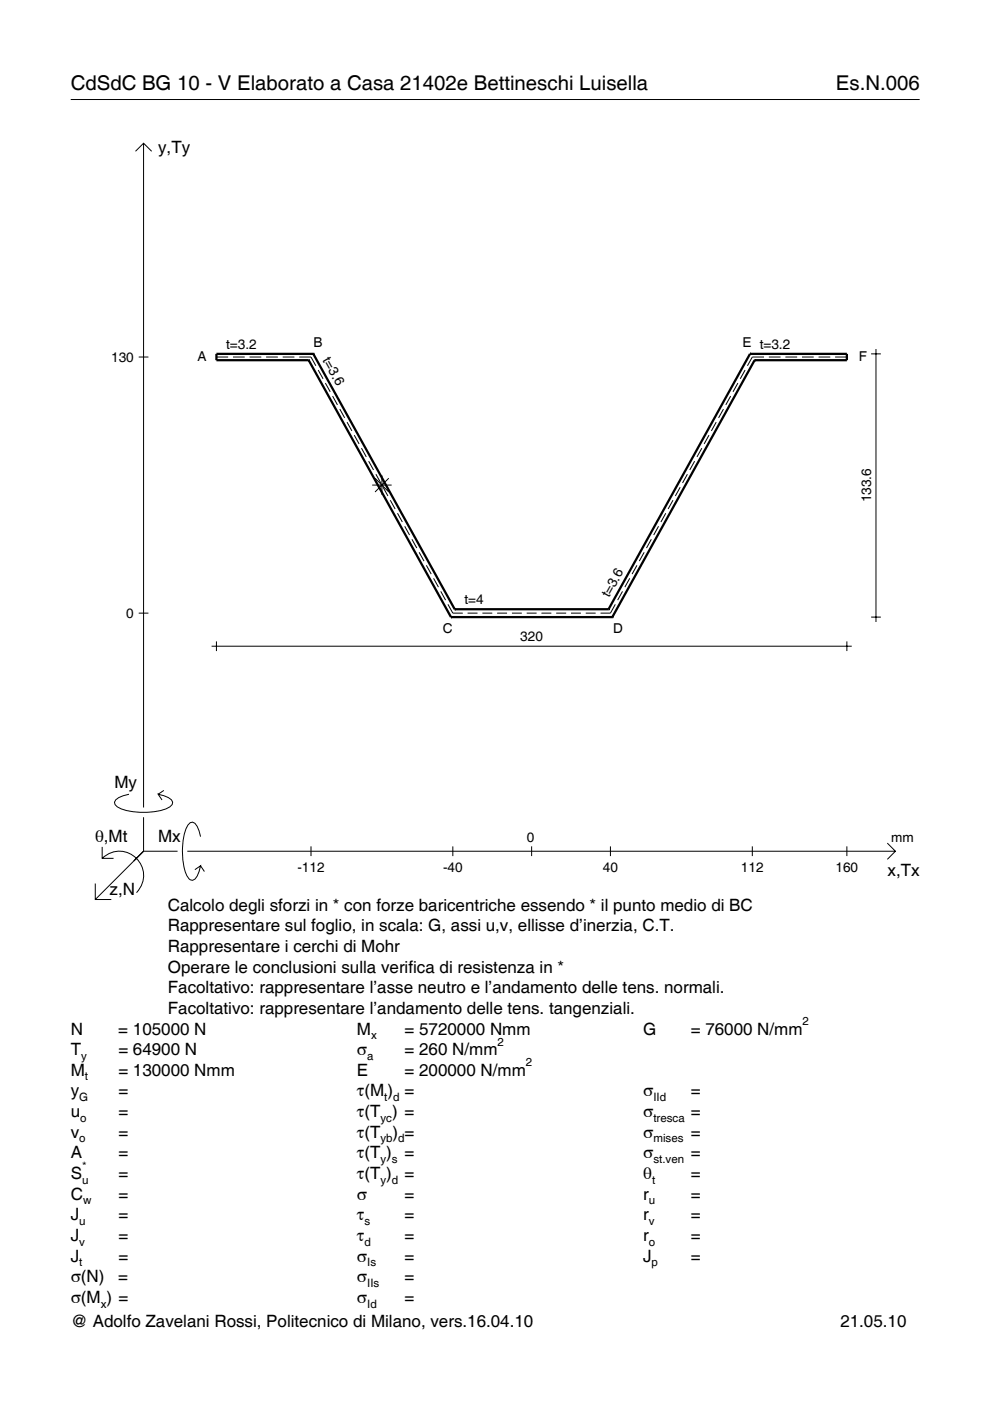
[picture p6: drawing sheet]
<svg xmlns="http://www.w3.org/2000/svg" width="210mm" height="297mm" viewBox="0 0 210 297" stroke-linecap="round" stroke-linejoin="round" font-family="sans-serif">
<g fill="none" stroke="#000" stroke-width=".21">
<path d="M15 21.1h180M28.7 32.1l1.7-1.7 1.8 1.7M30.4 30.4v140.8M29.4 75.7h2.1M45.9 75.7h2.5M49.4 75.7h2.5M52.9 75.7h2.5M56.4 75.7h2.5M59.9 75.7h2.5M63.4 75.7h2.5l1.1 1.9M67.5 78.5l1 1.8M158 78.5l-1.1 1.8"/>
<path d="M162 75.7h-2.5l-1 1.9M163 75.7h2.5M166.5 75.7h2.5M170 75.7h2.5M173.6 75.7h2.4M177.1 75.7h2.5M184.7 75h2.1M185.7 74v57.9M69 81.2l1 1.9M70.5 84l1 1.8M72 86.7l1.1 1.9M73.6 89.5l1 1.9"/>
<path d="M75.1 92.3l1 1.8M76.6 95l1.1 1.9M78.2 97.8l1 1.8M147.3 97.8l-1.1 1.8M148.8 95l-1 1.9M150.3 92.3l-1 1.8M151.9 89.5l-1.1 1.9M153.4 86.7l-1 1.9M154.9 84l-1 1.8M156.4 81.2l-1 1.9M78.9 102.8h4.1M79.5 101.4l2.9 2.9"/>
<path d="M79.7 100.5l1 1.9M81 100.8v4.1M81.2 103.3l1 1.9M82.4 101.4l-2.9 2.9M82.7 106.1l1.1 1.8M84.3 108.8l1 1.9M85.8 111.6l1 1.8M87.3 114.3l1.1 1.9M88.9 117.1l1 1.9M90.4 119.9l1 1.8M135 119.9l-1 1.8M136.6 117.1l-1.1 1.9"/>
<path d="M138.1 114.3l-1 1.9M139.6 111.6l-1 1.8M141.2 108.8l-1.1 1.9M142.7 106.1l-1 1.8M144.2 103.3l-1 1.9M145.7 100.5l-1 1.9M29.4 130h2.1M44.9 137h135.7M45.9 136v2M91.9 122.6l1.1 1.9M93.4 125.4l1.1 1.8M95 128.1l1 1.9h2.1"/>
<path d="M99.1 130h2.1M102.3 130h2.1M105.4 130h2.1M108.5 130h2.1M111.7 130h2.1M114.8 130h2.1M117.9 130h2.1M121.1 130h2.1M124.2 130h2.1M130.5 128.1l-1.1 1.9h-2.1M132 125.4l-1 1.8M133.5 122.6l-1 1.9"/>
<path d="M179.6 136v2M184.7 130.8h2.1M21.7 179.6v2.4h2.4M27.3 168.4a3.6 3.6 0 0 0-3 1.7l.1 .5a5.6 5.6 0 0 0 3.8 1.5 13.4 13.4 0 0 0 7.8-1l.5-.5 .1-.5a3.6 3.6 0 0 0-3.1-1.7l.8 1.2M30.4 173.3v7.2M34.7 167.6l-1.2 .8M42.5 177.4a3.6 3.6 0 0 0-1.7-3.1l-.5 .1a5.7 5.7 0 0 0-1.5 3.8 13.9 13.9 0 0 0 1.1 7.9l.4 .4 .5 .1a3.6 3.6 0 0 0 1.7-3l-1.2 .8M65.9 179.4v2.1M96 179.4v2.1M112.7 179.4v2.1M129.4 179.4v2.1M159.5 179.4v2.1"/>
<path d="M179.6 179.4v2.1M188.1 178.8l1.7 1.7-1.7 1.7M20.2 187.3v3.4h3.4M21.7 182a5.1 5.1 0 0 1 7.2 0 5.1 5.1 0 0 1 0 7.3M30.4 180.5l-10.2 10.2M30.4 180.5h7.2M39.7 180.5h150.1M42.5 183.6l.8 1.2"/>
</g>
<g fill="none" stroke="#000" stroke-width=".48">
<path d="M65.4 76.4h.1M65.4 76.4l30.2 54.4M66.4 75h.1M66.4 75h-20.5v1.4h19.5M66.4 75l30 54.2M159 75h.1M159 75h20.6v1.4h-19.6M159 75l-30 54.2M160 76.4h.1M160 76.4l-30.2 54.4M95.6 130.8h.1M95.6 130.8h34.2"/>
<path d="M96.4 129.2h.1M96.4 129.2h32.6M129 129.2h.1M129.8 130.8h.1"/>
</g>
<g font-size="4.3">
<text x="15" y="19">CdSdC BG 10 - V Elaborato a Casa 21402e Bettineschi Luisella</text>
<text x="177.2" y="19">Es.N.006</text>
</g>
<g font-size="3.6">
<text x="33.5" y="32.4">y,Ty</text>
<text x="24.3" y="167.1">My</text>
<text x="20.1" y="178.4">θ,Mt</text>
<text x="33.5" y="178.4">Mx</text>
<text x="188.2" y="185.6">x,Tx</text>
<text x="23.2" y="189.7">z,N</text>
<text x="35.6" y="193.1">Calcolo degli sforzi in * con forze baricentriche essendo * il punto medio di BC</text>
<text x="35.6" y="197.5">Rappresentare sul foglio, in scala: G, assi u,v, ellisse d’inerzia, C.T.</text>
<text x="35.6" y="201.8">Rappresentare i cerchi di Mohr</text>
<text x="35.6" y="206.2">Operare le conclusioni sulla verifica di resistenza in *</text>
<text x="35.6" y="210.6">Facoltativo: rappresentare l’asse neutro e l’andamento delle tens. normali.</text>
<text x="35.6" y="215">Facoltativo: rappresentare l’andamento delle tens. tangenziali.</text>
<text x="15" y="219.3">N</text>
<text x="25.1" y="219.3">= 105000 N</text>
<text x="75.7" y="219.3">M</text>
<text x="85.8" y="219.3">= 5720000 Nmm</text>
<text x="136.4" y="219.3">G</text>
<text x="146.5" y="219.3">= 76000 N/mm</text>
<text x="15" y="223.7">T</text>
<text x="25.1" y="223.7">= 64900 N</text>
<text x="75.7" y="223.7">σ</text>
<text x="85.8" y="223.7">= 260 N/mm</text>
<text x="15" y="228.1">M</text>
<text x="15" y="232.5">y</text>
<text x="25.1" y="228.1">= 130000 Nmm</text>
<text x="25.1" y="232.5">=</text>
<text x="75.7" y="228.1">E</text>
<text x="75.7" y="232.5">τ(M ) =</text>
<text x="85.8" y="228.1">= 200000 N/mm</text>
<text x="136.4" y="232.5">σ</text>
<text x="146.5" y="232.5">=</text>
<text x="15" y="236.8">u</text>
<text x="25.1" y="236.8">=</text>
<text x="75.7" y="236.8">τ(T ) =</text>
<text x="136.4" y="236.8">σ</text>
<text x="146.5" y="236.8">=</text>
<text x="15" y="241.2">v</text>
<text x="15" y="245.6">A</text>
<text x="25.1" y="241.2">=</text>
<text x="25.1" y="245.6">=</text>
<text x="75.7" y="245.6">τ(T )</text>
<text x="75.7" y="241.2">τ(T</text>
<text x="83.3" y="241.2">) =</text>
<text x="85.8" y="245.6">=</text>
<text x="136.4" y="241.2">σ</text>
<text x="136.4" y="245.6">σ</text>
<text x="146.5" y="241.2">=</text>
<text x="146.5" y="245.6">=</text>
<text x="15" y="250">S</text>
<text x="25.1" y="250">=</text>
<text x="75.7" y="250">τ(T )</text>
<text x="85.8" y="250">=</text>
<text x="136.4" y="250">θ</text>
<text x="146.5" y="250">=</text>
<text x="15" y="254.3">C</text>
<text x="25.1" y="254.3">=</text>
<text x="75.7" y="254.3">σ</text>
<text x="85.8" y="254.3">=</text>
<text x="136.4" y="254.3">r</text>
<text x="146.5" y="254.3">=</text>
<text x="15" y="258.7">J</text>
<text x="15" y="263.1">J</text>
<text x="25.1" y="258.7">=</text>
<text x="25.1" y="263.1">=</text>
<text x="75.7" y="258.7">τ</text>
<text x="75.7" y="263.1">τ</text>
<text x="85.8" y="258.7">=</text>
<text x="85.8" y="263.1">=</text>
<text x="136.4" y="258.7">r</text>
<text x="136.4" y="263.1">r</text>
<text x="146.5" y="258.7">=</text>
<text x="146.5" y="263.1">=</text>
<text x="15" y="267.5">J</text>
<text x="25.1" y="267.5">=</text>
<text x="75.7" y="267.5">σ</text>
<text x="85.8" y="267.5">=</text>
<text x="136.4" y="267.5">J</text>
<text x="146.5" y="267.5">=</text>
<text x="15" y="271.8">σ(N)</text>
<text x="25.1" y="271.8">=</text>
<text x="75.7" y="271.8">σ</text>
<text x="85.8" y="271.8">=</text>
<text x="15" y="276.2">σ(M ) =</text>
<text x="15" y="281.4">@ Adolfo Zavelani Rossi, Politecnico di Milano, vers.16.04.10</text>
<text x="75.7" y="276.2">σ</text>
<text x="85.8" y="276.2">=</text>
<text x="178.2" y="281.4">21.05.10</text>
</g>
<g font-size="2.9">
<text x="23.6" y="76.7">130</text>
<text x="41.9" y="76.6">A</text>
<text x="47.9" y="74">t=3.2</text>
<text x="66.5" y="73.5">B</text>
<text x="68.3" y="76.3" transform="rotate(61 68.3 76.3)">t=3.6</text>
<text x="157.5" y="73.5">E t=3.2</text>
<text x="182.1" y="76.6">F</text>
<text x="184.7" y="106.5" transform="rotate(-90 184.7 106.5)">133.6</text>
<text x="26.8" y="131">0</text>
<text x="98.5" y="128.1">t=4</text>
<text x="129.1" y="126.9" transform="rotate(-61 129.1 126.9)">t=3.6</text>
<text x="93.9" y="134.1">C</text>
<text x="110.3" y="136">320</text>
<text x="130" y="134.1">D</text>
<text x="111.7" y="178.4">0</text>
<text x="189" y="178.4">mm</text>
<text x="63.1" y="184.9">-112</text>
<text x="93.9" y="184.9">-40</text>
<text x="127.8" y="184.9">40</text>
<text x="157.1" y="184.9">112</text>
<text x="177.2" y="184.9">160</text>
</g>
<g font-size="2.4">
<text x="78.7" y="220.3">x</text>
<text x="105.5" y="221.7">2</text>
<text x="170.2" y="217.3">2</text>
<text x="17.2" y="224.7">y</text>
<text x="77.9" y="224.7">a</text>
<text x="111.5" y="226.1">2</text>
<text x="16.8" y="233.5">G</text>
<text x="18" y="229.1">t</text>
<text x="81.5" y="233.5">t d</text>
<text x="138.5" y="233.5">IId</text>
<text x="17" y="237.8">o</text>
<text x="80.7" y="237.8">yc</text>
<text x="138.5" y="237.8">tresca</text>
<text x="16.8" y="242.2">o</text>
<text x="80.7" y="242.2">yb d</text>
<text x="138.5" y="242.2">mises</text>
<text x="17.4" y="251">u</text>
<text x="17.4" y="248">*</text>
<text x="80.7" y="246.6">y s</text>
<text x="80.7" y="251">y d</text>
<text x="138.2" y="251">t</text>
<text x="138.5" y="246.6">st.ven</text>
<text x="17.6" y="255.3">w</text>
<text x="137.6" y="255.3">u</text>
<text x="16.8" y="259.7">u</text>
<text x="77.3" y="259.7">s</text>
<text x="137.6" y="259.7">v</text>
<text x="16.8" y="264.1">v</text>
<text x="16.8" y="268.5">t</text>
<text x="77.3" y="264.1">d</text>
<text x="77.9" y="268.5">Is</text>
<text x="137.6" y="264.1">o</text>
<text x="138.2" y="268.5">p</text>
<text x="77.9" y="272.8">IIs</text>
<text x="21.4" y="277.2">x</text>
<text x="77.9" y="277.2">Id</text>
</g>
</svg>
